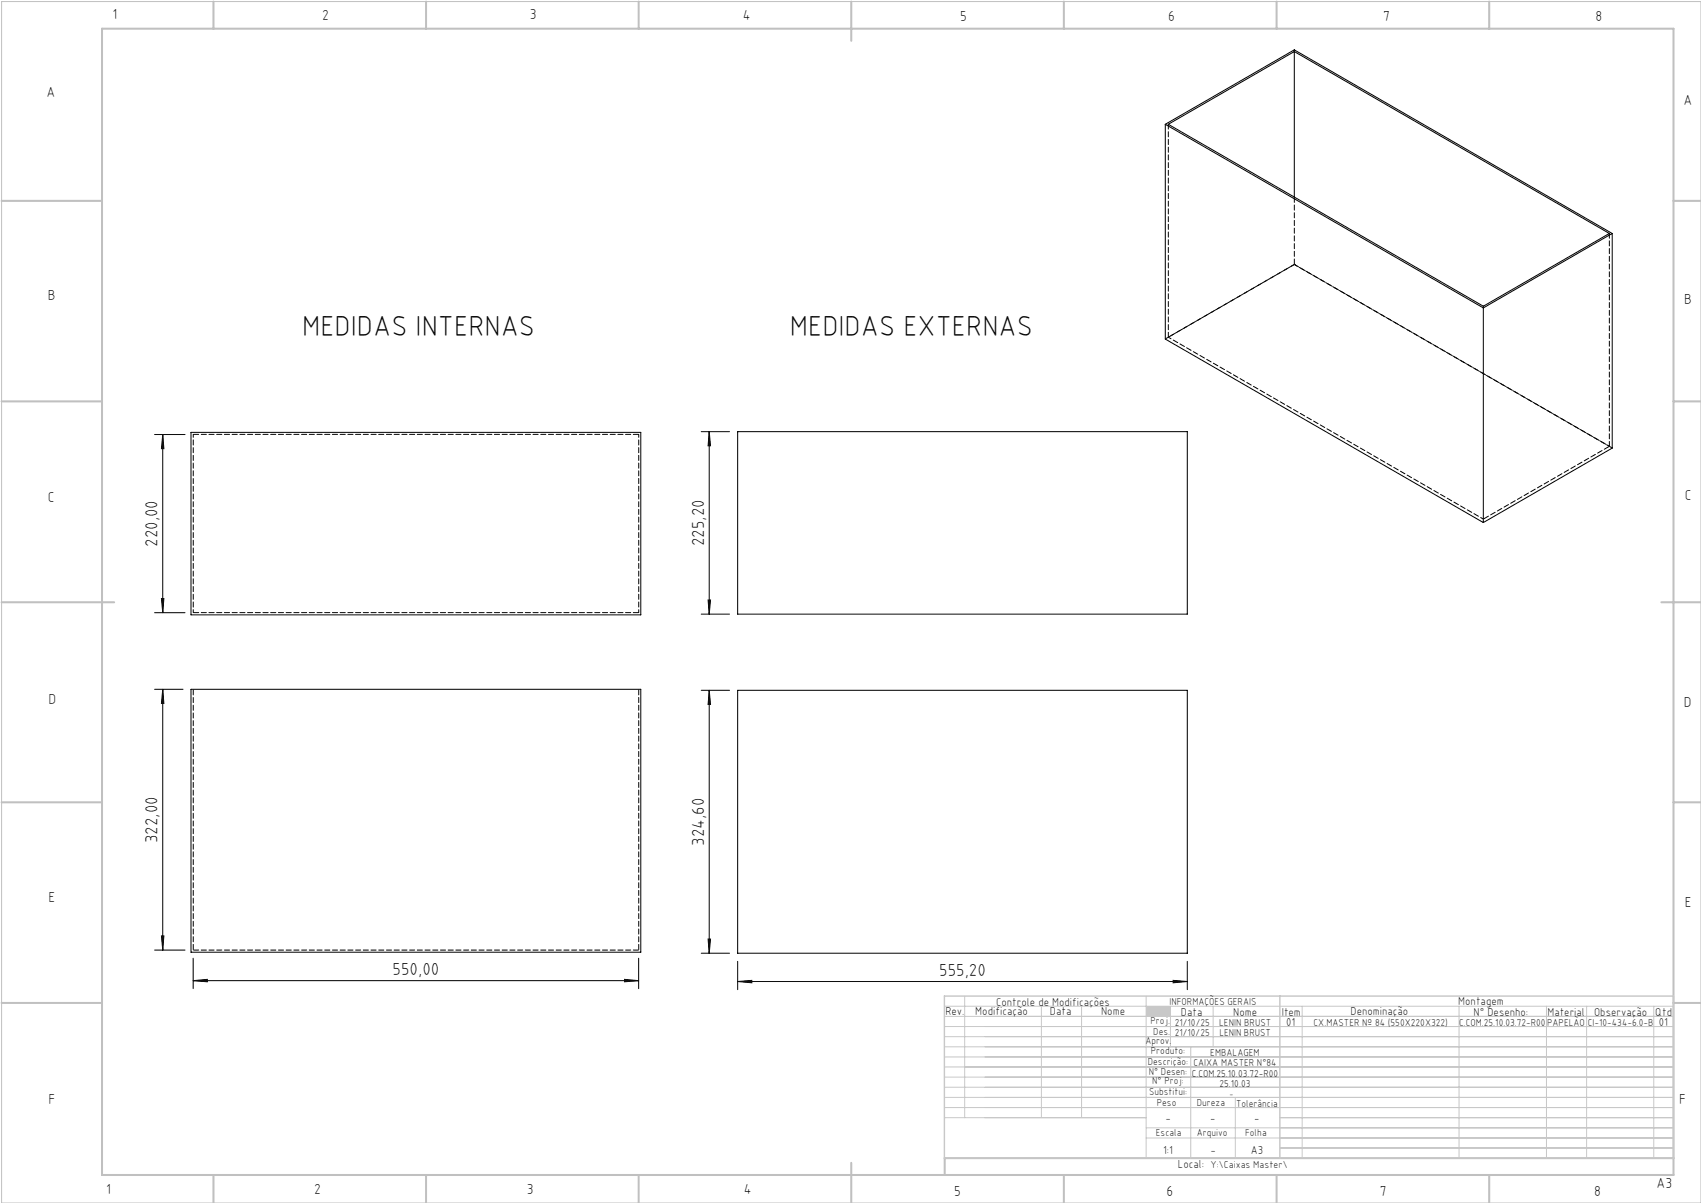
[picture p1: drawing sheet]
<svg xmlns="http://www.w3.org/2000/svg" width="420mm" height="297mm" viewBox="0 0 420 297" stroke-linecap="round" stroke-linejoin="round" font-family="sans-serif">
<path d="M.4 .4h419.6v296.6h-419.6z" fill="none" stroke="#c0c0c0" stroke-width=".25"/>
<g fill="none" stroke="#c0c0c0" stroke-width=".5">
<path d="M25.2 7.1h388v283h-388zM52.7 .4v6.7M105.2 .4v6.7M157.7 .4v6.7M210.2 .4v9.7M262.7 .4v6.7M315.2 .4v6.7M367.7 .4v6.7M.4 49.6h24.8M413.2 49.6h6.8M.4 99.1h24.8M413.2 99.1h6.8"/>
<path d="M.4 148.7h27.8M410.2 148.7h9.8M.4 198.1h24.8M413.2 198.1h6.8M.4 247.6h24.8M413.2 247.6h6.8M52.7 290.1v6.9M105.2 290.1v6.9M157.7 290.1v6.9M210.2 287.1v9.9M262.7 290.1v6.9M315.2 290.1v6.9"/>
<path d="M367.7 290.1v6.9M413.2 285.9h-179.9v4.2"/>
</g>
<g fill="none" stroke="#c3c8d2" stroke-width=".25">
<path d="M233.2 250.9h180M233.2 248.4h180M233.2 253.4h180M233.2 255.9h180M233.2 258.4h180M238.2 245.9v30M257.1 248.4v27.5M267.1 248.4v27.5M283 245.9v40M289 248.4v10M294 258.4v27.5M299.5 248.4v10"/>
<path d="M321.5 248.4v37.5M360.3 248.4v37.5M381.8 248.4v37.5M391.8 248.4v37.5M408.3 248.4v37.5M233.2 260.9h180M233.2 263.4h180M233.2 265.9h180M233.2 268.4h180M233.2 270.9h180M233.2 273.4h180M233.2 275.9h49.8"/>
<path d="M283 278.4h130.2M305 270.9v15M316 275.9h97.2M283 280.9h130.2M316 283.4h97.2"/>
</g>
<path d="M233.2 245.9h180v40h-180zM316 245.9v40" fill="none" stroke="#c3c8d2" stroke-width=".35"/>
<path d="M283 248.4h6v2.5h-6z" fill-rule="evenodd" fill="#c3c8d2"/>
<g fill="none" stroke="#000" stroke-width=".25">
<path d="M319.6 12.7v35.9M287.7 30.7v53l78.6 45.3M287.7 30.7l78.6 45.3M287.7 30.7l31.9-18.4 78.5 45.3M288.5 30.7l31.1-18 77.8 44.9-31.1 18zM398.1 57.6l-31.8 18.4M398.1 57.6v53l-31.8 18.4M366.3 76v53M38.2 107.3h7.5M40.2 107.3v44M40.2 107.3l.3 3.5h-.6zM47.2 106.7h111v45.1h-111z"/>
<path d="M173.1 106.6h7M175.1 106.6v45M175.1 106.6l.3 3.5h-.6zM182.1 106.6h111.1v45h-111.1zM38.2 151.3h7.5M39.9 147.8h.6l-.3 3.5zM173.1 151.6h7M174.8 148.1h.6l-.3 3.5zM38.2 170.2h7M40.2 170.2l.3 3.5h-.6zM40.2 170.2v64.4M47.2 170.2h111v64.9h-111z"/>
<path d="M173.1 170.4h7M175.1 170.4v64.9M175.1 170.4l.3 3.5h-.6zM182.1 170.4h111.1v64.9h-111.1zM38.2 234.6h7.5M39.9 231.1h.6l-.3 3.5zM47.7 236.6v7.5M157.7 236.6v7.5M173.1 235.3h7M174.8 231.8h.6l-.3 3.5zM182.1 237.3v7M293.2 237.3v7"/>
<path d="M47.7 242.1l3.5-.3v.6zM47.7 242.1h110M154.2 241.8l3.5 .3-3.5 .3zM182.1 242.3l3.5-.3v.6zM182.1 242.3h111.1M289.7 242l3.5 .3-3.5 .3z"/>
</g>
<g fill="#000">
<path d="M39.9 147.8h.6l-.3 3.5zM40.2 107.3l.3 3.5h-.6zM174.8 148.1h.6l-.3 3.5zM175.1 106.6l.3 3.5h-.6z"/>
<path d="M40.2 170.2l.3 3.5h-.6zM39.9 231.1h.6l-.3 3.5zM175.1 170.4l.3 3.5h-.6zM174.8 231.8h.6l-.3 3.5z"/>
<path d="M47.7 242.1l3.5-.3v.6zM154.2 241.8l3.5 .3-3.5 .3zM182.1 242.3l3.5-.3v.6zM289.7 242l3.5 .3-3.5 .3z"/>
</g>
<path d="M319.6 48.6v16.7M47.7 107.2h110M157.7 151.2h-110M47.7 170.2v64.4M157.7 170.2v64.4M47.7 234.6h110" fill="none" stroke="#000" stroke-width=".25" stroke-dasharray="1.3 .6" stroke-dashoffset="-.1"/>
<path d="M288.5 83.3l77.8 44.9M157.7 107.2v44M397.4 110.2l-77.8-44.9M47.7 151.2v-44" fill="none" stroke="#000" stroke-width=".25" stroke-dasharray="1.3 .6" stroke-dashoffset=".5"/>
<path d="M319.6 12.3v.4M319.6 65.3h.1M366.3 75.6v.4" fill="none" stroke="#000" stroke-width=".25" stroke-dasharray="1.3 .6"/>
<path d="M288.5 30.7v52.6M397.4 57.6v52.6M398.1 110.6l-78.5-45.3" fill="none" stroke="#000" stroke-width=".25" stroke-dasharray="1.3 .6" stroke-dashoffset=".1"/>
<path d="M319.6 65.3l-31.1 18M366.3 128.2l31.1-18" fill="none" stroke="#000" stroke-width=".25" stroke-dasharray="1.3 .6" stroke-dashoffset="-.2"/>
<path d="M319.6 65.3l-31.9 18.4" fill="none" stroke="#000" stroke-width=".25" stroke-dasharray="1.3 .6" stroke-dashoffset=".3"/>
<g font-size="7.1">
<text x="74.6" y="82.9">MEDIDAS INTERNAS</text>
<text x="195" y="82.9">MEDIDAS EXTERNAS</text>
</g>
<g font-size="4.3">
<text x="38.9" y="135" transform="rotate(-90 38.9 135)">220,00</text>
<text x="173.9" y="134.9" transform="rotate(-90 173.9 134.9)">225,20</text>
<text x="38.9" y="208.1" transform="rotate(-90 38.9 208.1)">322,00</text>
<text x="173.9" y="208.8" transform="rotate(-90 173.9 208.8)">324,60</text>
<text x="96.9" y="240.8">550,00</text>
<text x="231.9" y="241">555,20</text>
</g>
<g font-size="3.6">
<text x="27.8" y="4.8">1</text>
<text x="79.5" y="4.9">2</text>
<text x="130.8" y="4.8">3</text>
<text x="183.4" y="4.9">4</text>
<text x="237.1" y="5.1">5</text>
<text x="288.4" y="5.2">6</text>
<text x="341.5" y="5.1">7</text>
<text x="394" y="5.2">8</text>
<text x="11.5" y="24">A</text>
<text x="415.7" y="25.8">A</text>
<text x="11.8" y="74.1">B</text>
<text x="415.8" y="75.1">B</text>
<text x="11.8" y="124">C</text>
<text x="416" y="123.5">C</text>
<text x="12" y="173.7">D</text>
<text x="415.8" y="174.7">D</text>
<text x="12" y="222.6">E</text>
<text x="416" y="223.9">E</text>
<text x="12" y="272.6">F</text>
<text x="414.6" y="272.6">F</text>
<text x="409" y="293.3">A3</text>
<text x="26.2" y="294.8">1</text>
<text x="77.6" y="294.8">2</text>
<text x="130.1" y="294.8">3</text>
<text x="183.7" y="294.7">4</text>
<text x="235.6" y="295.2">5</text>
<text x="288" y="295.2">6</text>
<text x="340.7" y="295.2">7</text>
<text x="393.6" y="295.2">8</text>
</g>
<g font-size="2.9">
<text x="240.8" y="250.6">Modificação</text>
<text x="259.2" y="250.6">Data</text>
<text x="271.9" y="250.6">Nome</text>
<text x="290.9" y="288.4">Local:</text>
</g>
<g font-size="2.8">
<text x="233.4" y="250.6">Rev.</text>
<text x="246" y="248.4">Controle de Modificações</text>
<text x="291.6" y="250.8">Data</text>
<text x="304.5" y="250.8">Nome</text>
<text x="316.5" y="250.9">Item</text>
<text x="333.5" y="250.5">Denominação</text>
<text x="360.1" y="248.2">Montagem</text>
<text x="363.9" y="250.8">N° Desenho:</text>
<text x="382.1" y="250.8">Material</text>
<text x="393.6" y="250.8">Observação</text>
<text x="408.7" y="250.9">Qtd</text>
<text x="317.6" y="253.3">01</text>
<text x="409.6" y="253.3">01</text>
<text x="287.7" y="276.9">-</text>
<text x="298.8" y="276.9">-</text>
<text x="309.7" y="276.9">-</text>
<text x="287.2" y="284.8">1:1</text>
<text x="298.9" y="284.8">-</text>
<text x="308.8" y="284.8">A3</text>
</g>
<g font-size="2.5">
<text x="288.7" y="248.2">INFORMAÇÕES GERAIS</text>
<text x="282.8" y="257.8">Aprov.</text>
<text x="284.1" y="252.9">Proj.</text>
<text x="284.8" y="255.4">Des.</text>
<text x="290.1" y="255.8">21/10/25</text>
<text x="290.1" y="253.3">21/10/25</text>
<text x="301" y="253.3">LENIN BRUST</text>
<text x="301.1" y="255.8">LENIN BRUST</text>
<text x="324.3" y="253.3">CX.MASTER Nº 84 (550X220X322)</text>
<text x="360.3" y="253.3">C.COM.25.10.03.72-R00</text>
<text x="382" y="253.3">PAPELÃO</text>
<text x="392" y="253.3">CI-10-434-6.0-B</text>
<text x="283.4" y="262.9">Descrição:</text>
<text x="284.2" y="260.3">Produto:</text>
<text x="294.7" y="263.3">CAIXA MASTER N°84</text>
<text x="298.8" y="260.7">EMBALAGEM</text>
<text x="283.7" y="265.4">N° Desen:</text>
<text x="284.5" y="267.7">N° Proj:</text>
<text x="294.3" y="265.9">C.COM.25.10.03.72-R00</text>
<text x="301.1" y="268.3">25.10.03</text>
<text x="283.7" y="270.4">Substitui:</text>
<text x="285.6" y="273">Peso</text>
<text x="295.5" y="273">Dureza</text>
<text x="305.2" y="273.3">Tolerância</text>
<text x="285.4" y="280.4">Escala</text>
<text x="295.5" y="280.4">Arquivo</text>
<text x="307.5" y="280.4">Folha</text>
<text x="298.9" y="288.4">Y:\Caixas Master\</text>
</g>
<text font-size="2.1" x="303.5" y="270.9">-</text>
</svg>
